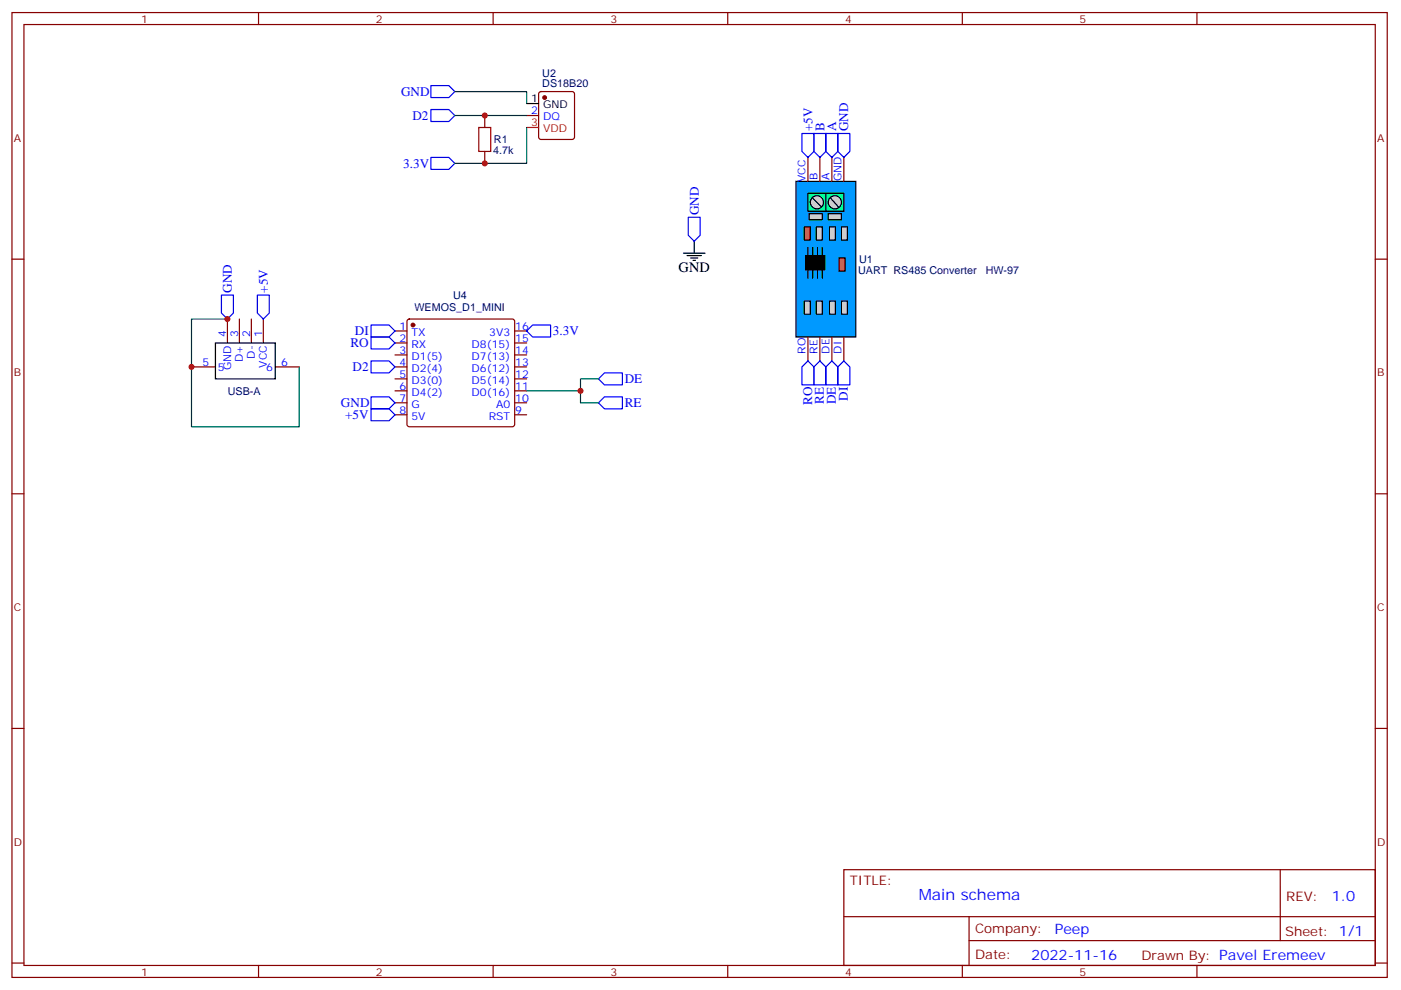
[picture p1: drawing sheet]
<svg xmlns="http://www.w3.org/2000/svg" width="413mm" height="292mm" viewBox="0 0 413 292" stroke-linecap="round" stroke-linejoin="round" font-family="sans-serif">
<g fill="none" stroke="#870000" stroke-width=".35">
<path d="M3.5 3.7h405.4v284.3h-405.4zM7.1 7.2h398.2v277.3h-398.2zM76.2 3.7v3.5M145.3 3.7v3.5M214.5 3.7v3.5M283.6 3.7v3.5M352.8 3.7v3.5M3.5 76.4h3.6M405.3 76.4h3.6M3.5 145.5h3.6M405.3 145.5h3.6M3.5 214.7h3.6"/>
<path d="M405.3 214.7h3.6M248.7 256.3h156.6v28.2h-156.6zM377.3 256.3v20.9M248.7 270.1h156.5M285.6 277.2h119.6M285.6 270.1v14.2M3.5 283.8h3.6M76.2 284.5v3.5M145.3 284.5v3.5M214.5 284.5v3.5M283.6 284.5v3.5M352.8 284.5v3.5"/>
<path d="M405.3 283.8h3.6"/>
</g>
<path d="M234.6 53.4h17.6v45.9h-17.6z" fill="#09f" stroke="#000" stroke-width=".35"/>
<path d="M238.1 46.4v7M241.7 46.4v7M245.2 46.4v7M248.7 46.4v7M238.1 99.3v7.1M241.7 99.3v7.1M245.2 99.3v7.1M248.7 99.3v7.1" fill="none" stroke="#870000" stroke-width=".35"/>
<path d="M238.1 57h10.6v5.3h-10.6z" fill="#0f9" stroke="#000" stroke-width=".35"/>
<path d="M243.4 57v5.3" fill="none" stroke="#000" stroke-width=".35"/>
<g fill="#ccc" stroke="#000" stroke-width=".35">
<circle cx="240.8" cy="59.6" r="1.94"/>
<circle cx="246.1" cy="59.6" r="1.94"/>
</g>
<path d="M239.5 58.4l2.5 2.5M244.8 58.4l2.5 2.8M238.1 72.8v2.5M238.1 79.6v2.4M239.5 72.8v2.5M239.5 79.6v2.4M240.9 72.8v2.5M240.9 79.6v2.4M242.4 72.8v2.5M242.4 79.6v2.4" fill="none" stroke="#000" stroke-width=".35"/>
<path d="M237.4 75.3h5.7v4.3h-5.7z" fill="#000" stroke="#000" stroke-width=".35"/>
<g fill="#ccc" stroke="#000" stroke-width=".35">
<path d="M237.1 88.7h1.7v3.9h-1.7z"/>
<path d="M240.6 88.7h1.8v3.9h-1.8z"/>
<path d="M244.5 88.7h1.7v3.9h-1.7z"/>
<path d="M248 88.7h1.8v3.9h-1.8z"/>
</g>
<path d="M247.3 76h1.8v3.9h-1.8z" fill="#f60" stroke="#000" stroke-width=".35"/>
<g fill="#ccc" stroke="#000" stroke-width=".35">
<path d="M248 66.9h1.8v3.8h-1.8z"/>
<path d="M244.5 66.9h1.7v3.8h-1.7z"/>
<path d="M240.6 66.9h1.8v3.8h-1.8z"/>
</g>
<path d="M237.1 66.9h1.7v3.8h-1.7z" fill="#f60" stroke="#000" stroke-width=".35"/>
<g fill="#ccc" stroke="#000" stroke-width=".35">
<path d="M238.5 63h3.9v1.7h-3.9z"/>
<path d="M244.1 63h3.9v1.7h-3.9z"/>
</g>
<g fill="none" stroke="#870000" stroke-width=".35">
<path d="M142.9 34v3.6M155.2 34h3.5M159 27.2l.5-.2h9.1l.5 .2 .2 .5v12.7l-.2 .5-.5 .2h-9.1l-.5-.2-.3-.5v-12.7zM142.9 44.6v3.6M67 94v7.1M70.6 94v7.1M74.1 94v7.1M77.6 94v7.1M116.4 97.5h3.5M120.2 94.2l.4-.2h30.4l.5 .2 .2 .5v30.4l-.2 .5-.5 .2h-30.4l-.4-.3-.3-.4v-30.4zM151.7 97.5h3.5M56.4 108.1h7.1"/>
<path d="M81.1 108.1h7.1M116.4 101.1h3.5M116.4 104.6h3.5M116.4 108.1h3.5M116.4 111.7h3.5M116.4 115.2h3.5M116.4 118.7h3.5M151.7 101.1h3.5M151.7 104.6h3.5M151.7 108.1h3.5M151.7 111.7h3.5M151.7 115.2h3.5"/>
<path d="M151.7 118.7h3.5M116.4 122.2h3.5M151.7 122.2h3.5"/>
</g>
<g fill="#870000" stroke="#870000" stroke-width=".35">
<circle cx="121.7" cy="95.8" r=".53"/>
<circle cx="160.5" cy="28.8" r=".53"/>
</g>
<g fill="none" stroke="#00f" stroke-width=".35">
<path d="M127 25.2h5.3l1.8 1.8-1.8 1.8h-5.3zM127 32.3h5.3l1.8 1.7-1.8 1.8h-5.3zM236.4 39.3h3.5v5.3l-1.8 1.8-1.7-1.8zM239.9 39.3h3.5v5.3l-1.7 1.8-1.8-1.8zM243.4 39.3h3.5v5.3l-1.7 1.8-1.8-1.8zM246.9 39.3h3.6v5.3l-1.8 1.8-1.8-1.8zM127 46.4h5.3l1.8 1.8-1.8 1.7h-5.3zM202.8 64h3.6v5.3l-1.8 1.8-1.8-1.8zM65.3 87h3.5v5.3l-1.8 1.7-1.7-1.7zM75.8 87h3.6v5.3l-1.8 1.7-1.8-1.7zM109.4 99.3h5.3l1.7 1.8-1.7 1.7h-5.3zM109.4 95.8h5.3l1.7 1.7-1.7 1.8h-5.3z"/>
<path d="M155.2 97.5l1.8-1.7h5.3v3.5h-5.3zM109.4 116.9h5.3l1.7 1.8-1.7 1.8h-5.3zM109.4 106.4h5.3l1.7 1.7-1.7 1.8h-5.3zM176.4 111.7l1.8-1.8h5.2v3.5h-5.2zM176.4 118.7l1.8-1.8h5.2v3.6h-5.2zM238.1 106.4l1.8 1.7v5.3h-3.5v-5.3zM241.7 106.4l1.7 1.7v5.3h-3.5v-5.3zM245.2 106.4l1.7 1.7v5.3h-3.5v-5.3zM248.7 106.4l1.8 1.7v5.3h-3.6v-5.3zM109.4 120.5h5.3l1.7 1.7-1.7 1.8h-5.3z"/>
</g>
<path d="M134.1 27h21.1v3.5M134.1 34h21.1M155.2 37.6v10.6h-21.1M67 94h-10.6v31.8h31.8v-17.7M171.1 115.2v3.5h5.3M176.4 111.7h-5.3v3.5h-15.9" fill="none" stroke="#008700" stroke-width=".35"/>
<path d="M155.2 30.5h3.5M201.4 74.6h6.4M202.5 75.3h4.2M203.6 76h2.1M204.3 76.7h.7M204.6 71.1v3.5M63.5 101.1h17.6v10.6h-17.6z" fill="none" stroke="#000" stroke-width=".35"/>
<path d="M155.2 37.6h3.5" fill="none" stroke="#f00" stroke-width=".35"/>
<path d="M141.1 37.6h3.5v7h-3.5z" fill="none" stroke="#a10000" stroke-width=".35"/>
<g fill="#c00">
<circle cx="171.1" cy="115.2" r=".88"/>
<circle cx="67" cy="94" r=".88"/>
<circle cx="56.4" cy="108.1" r=".88"/>
<circle cx="142.9" cy="34" r=".88"/>
<circle cx="142.9" cy="48.2" r=".88"/>
</g>
<text font-size="4.6" fill="#00f" x="270.8" y="265.3">Main schema</text>
<text font-size="4.2" x="200" y="80.3">GND</text>
<g font-size="4.2" fill="#00f">
<text x="392.5" y="265.6">1.0</text>
<text x="310.9" y="275.1">Peep</text>
<text x="304" y="282.9">2022-11-16</text>
</g>
<g font-size="3.9" fill="#00f">
<text x="118.2" y="28.2">GND</text>
<text x="121.6" y="35.3">D2</text>
<text x="239.4" y="38.6" transform="rotate(-90 239.4 38.6)">+5V</text>
<text x="243" y="38.6" transform="rotate(-90 243 38.6)">B</text>
<text x="246.5" y="38.6" transform="rotate(-90 246.5 38.6)">A</text>
<text x="250" y="38.6" transform="rotate(-90 250 38.6)">GND</text>
<text x="118.9" y="49.4">3.3V</text>
<text x="205.9" y="63.4" transform="rotate(-90 205.9 63.4)">GND</text>
<text x="68.3" y="86.3" transform="rotate(-90 68.3 86.3)">GND</text>
<text x="78.9" y="86.3" transform="rotate(-90 78.9 86.3)">+5V</text>
<text x="104.6" y="98.8">DI</text>
<text x="163" y="98.9">3.3V</text>
<text x="103.3" y="102.3">RO</text>
<text x="103.9" y="109.3">D2</text>
<text x="184.2" y="113">DE</text>
<text x="100.5" y="119.9">GND</text>
<text x="239.3" y="119.4" transform="rotate(-90 239.3 119.4)">RO</text>
<text x="242.9" y="118.9" transform="rotate(-90 242.9 118.9)">RE</text>
<text x="246.4" y="119.1" transform="rotate(-90 246.4 119.1)">DE</text>
<text x="249.9" y="118.1" transform="rotate(-90 249.9 118.1)">DI</text>
<text x="101.7" y="123.4">+5V</text>
<text x="184.1" y="120">RE</text>
</g>
<g font-size="3.9" fill="#800">
<text x="250.5" y="260.9">TITLE:</text>
<text x="379.1" y="265.6">REV:</text>
<text x="287.4" y="275.1">Company:</text>
<text x="378.7" y="275.7">Sheet: 1/1</text>
<text x="287.4" y="282.8">Date:</text>
<text x="336.4" y="282.8">Drawn By: Pavel Eremeev</text>
</g>
<g font-size="3.2" fill="#800">
<text x="41.6" y="6.7">1</text>
<text x="110.8" y="6.7">2</text>
<text x="179.9" y="6.7">3</text>
<text x="249.1" y="6.7">4</text>
<text x="318.2" y="6.7">5</text>
<text x="4.1" y="41.8">A</text>
<text x="405.9" y="41.8">A</text>
<text x="4.1" y="110.9">B</text>
<text x="405.9" y="110.9">B</text>
<text x="4.1" y="180.1">C</text>
<text x="405.9" y="180.1">C</text>
<text x="4.1" y="249.2">D</text>
<text x="405.9" y="249.2">D</text>
<text x="41.6" y="287.5">1</text>
<text x="110.8" y="287.5">2</text>
<text x="179.9" y="287.5">3</text>
<text x="249.1" y="287.5">4</text>
<text x="318.2" y="287.5">5</text>
</g>
<g font-size="3.2" fill="#000080">
<text x="159.8" y="22.6">U2</text>
<text x="159.8" y="25.8">DS18B20</text>
<text x="145.3" y="45.5">4.7k</text>
<text x="145.6" y="42.2">R1</text>
<text x="253.2" y="77.4">U1</text>
<text x="252.9" y="80.7">UART RS485 Converter</text>
<text x="290.5" y="80.7">HW-97</text>
<text x="133.5" y="88">U4</text>
<text x="122.1" y="91.6">WEMOS_D1_MINI</text>
<text x="67.2" y="116.3">USB-A</text>
</g>
<g font-size="3.2">
<text x="156.6" y="30.2">1</text>
<text x="160.1" y="31.9">GND</text>
</g>
<g font-size="3.2" fill="#00f">
<text x="156.6" y="33.7">2</text>
<text x="160.1" y="35.5">DQ</text>
<text x="237.4" y="53.7" transform="rotate(-90 237.4 53.7)">VCC</text>
<text x="240.9" y="53.1" transform="rotate(-90 240.9 53.1)">B</text>
<text x="244.5" y="53.1" transform="rotate(-90 244.5 53.1)">A</text>
<text x="248" y="53.3" transform="rotate(-90 248 53.3)">GND</text>
<text x="66.7" y="99.3" transform="rotate(-90 66.7 99.3)">4</text>
<text x="70.2" y="99.3" transform="rotate(-90 70.2 99.3)">3</text>
<text x="73.7" y="99.3" transform="rotate(-90 73.7 99.3)">2</text>
<text x="77.3" y="99.3" transform="rotate(-90 77.3 99.3)">1</text>
<text x="117.8" y="97.2">1</text>
<text x="117.8" y="100.7">2</text>
<text x="121.2" y="99">TX</text>
<text x="144.2" y="99">3V3</text>
<text x="151.9" y="100.7">15</text>
<text x="151.9" y="97.2">16</text>
<text x="59.7" y="107.8">5</text>
<text x="71.6" y="106.8" transform="rotate(-90 71.6 106.8)">D+</text>
<text x="75.1" y="105.7" transform="rotate(-90 75.1 105.7)">D-</text>
<text x="82.9" y="107.8">6</text>
<text x="117.8" y="104.2">3</text>
<text x="117.8" y="107.8">4</text>
<text x="121.2" y="102.5">RX</text>
<text x="121.2" y="106">D1(5)</text>
<text x="139" y="106">D7(13)</text>
<text x="139" y="102.5">D8(15)</text>
<text x="151.9" y="107.8">13</text>
<text x="151.9" y="104.2">14</text>
<text x="237.4" y="104.2" transform="rotate(-90 237.4 104.2)">RO</text>
<text x="240.9" y="104.2" transform="rotate(-90 240.9 104.2)">RE</text>
<text x="244.5" y="104.2" transform="rotate(-90 244.5 104.2)">DE</text>
<text x="248" y="104.2" transform="rotate(-90 248 104.2)">DI</text>
<text x="64.2" y="109.2">5</text>
<text x="68.1" y="109.1" transform="rotate(-90 68.1 109.1)">GND</text>
<text x="78.4" y="109.2">6</text>
<text x="78.7" y="108.4" transform="rotate(-90 78.7 108.4)">VCC</text>
<text x="117.8" y="111.3">5</text>
<text x="121.2" y="109.5">D2(4)</text>
<text x="121.2" y="113.1">D3(0)</text>
<text x="139" y="113.1">D5(14)</text>
<text x="139" y="109.5">D6(12)</text>
<text x="151.9" y="111.3">12</text>
<text x="117.8" y="114.8">6</text>
<text x="117.8" y="118.4">7</text>
<text x="121.2" y="116.6">D4(2)</text>
<text x="139" y="116.6">D0(16)</text>
<text x="151.9" y="118.4">10</text>
<text x="151.9" y="114.8">11</text>
<text x="117.8" y="121.9">8</text>
<text x="121.2" y="120.1">G</text>
<text x="121.2" y="123.6">5V</text>
<text x="144.1" y="123.6">RST</text>
<text x="146.2" y="120.1">A0</text>
<text x="151.9" y="121.9">9</text>
</g>
<g font-size="3.2" fill="#f00">
<text x="156.6" y="37.2">3</text>
<text x="160.1" y="39">VDD</text>
</g>
</svg>
